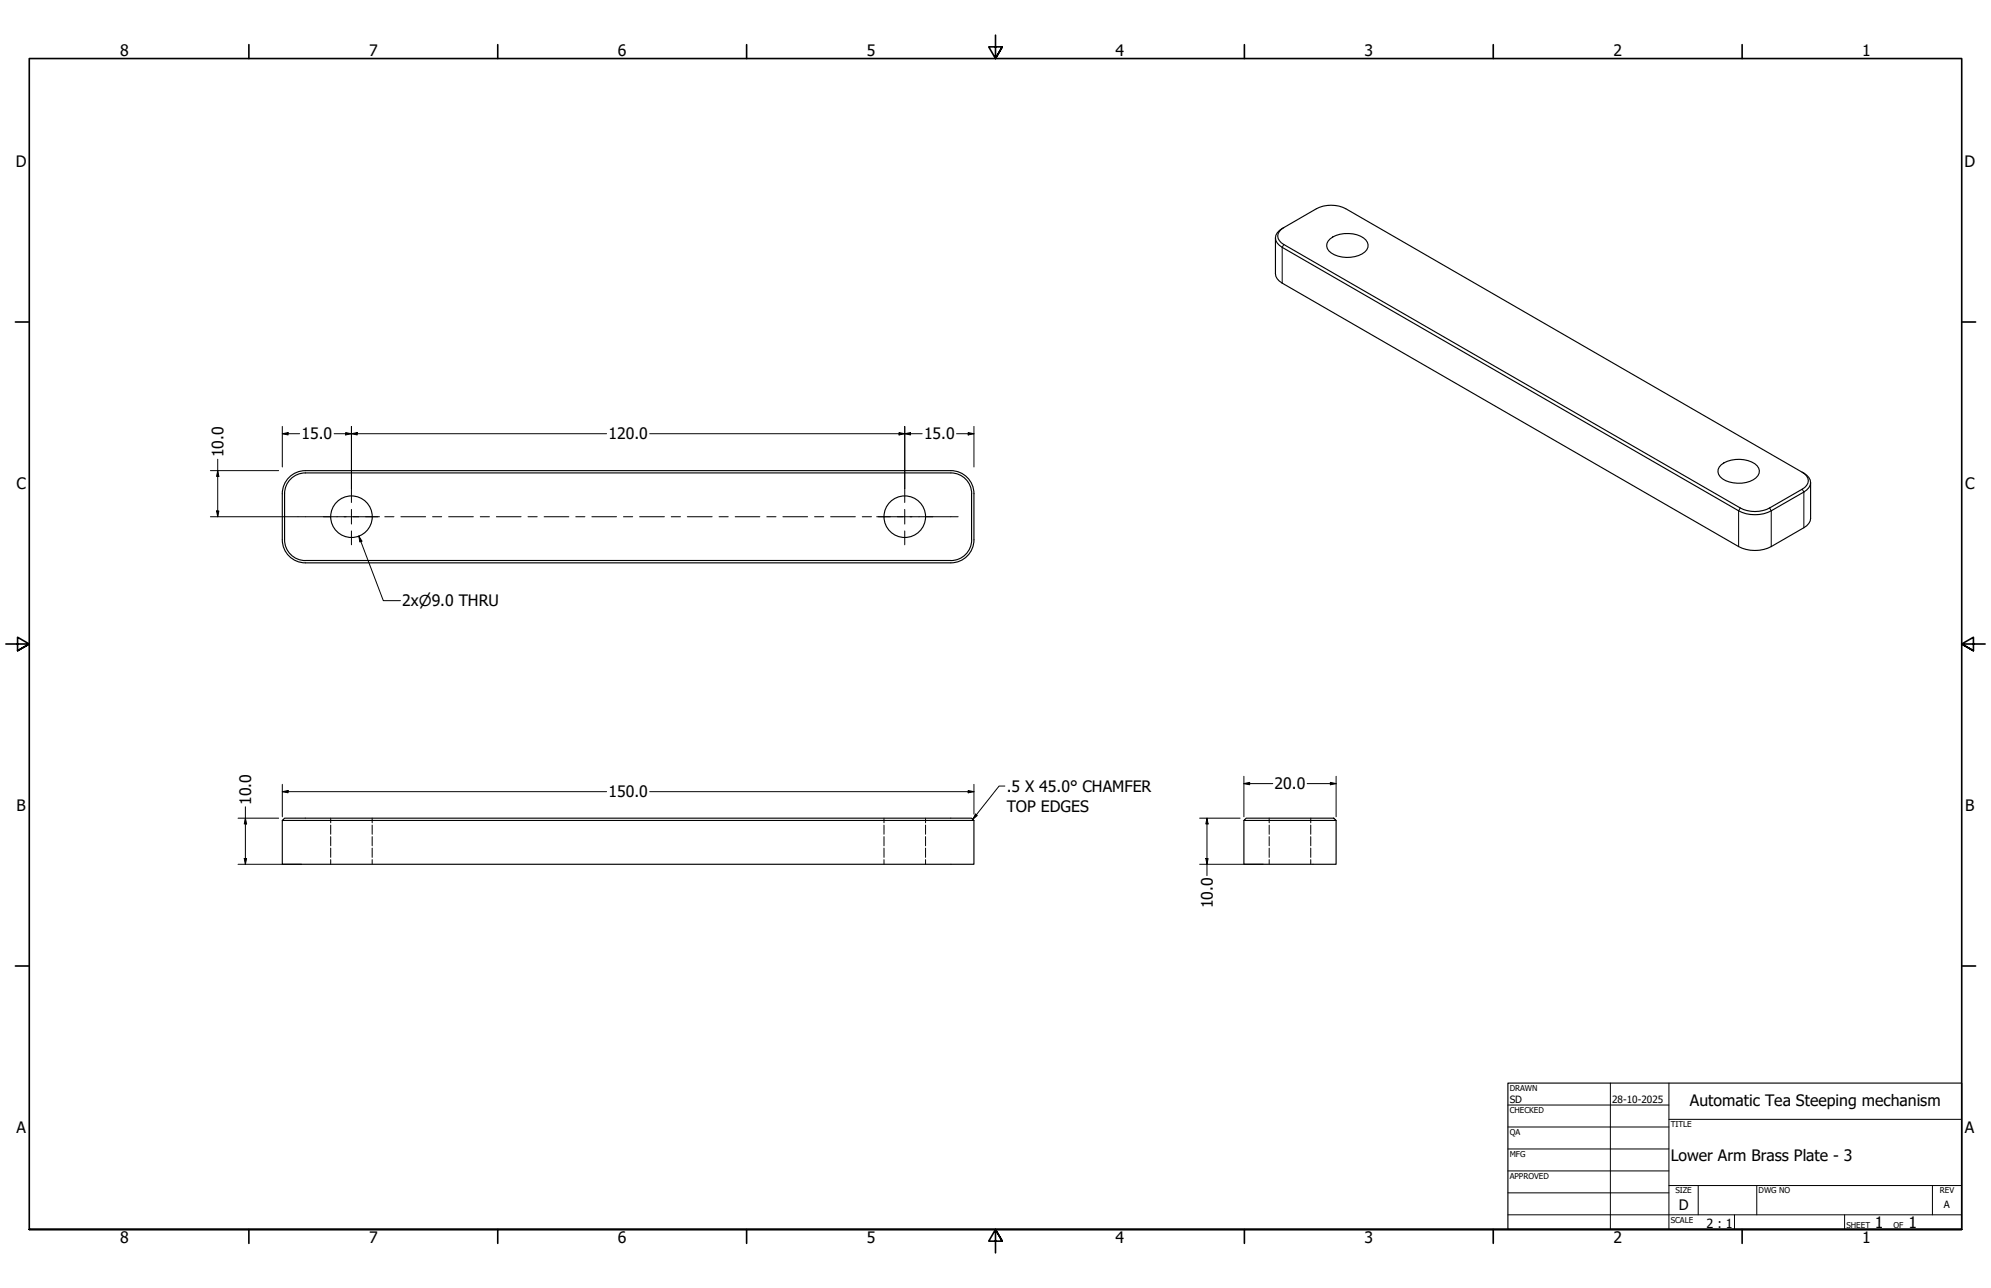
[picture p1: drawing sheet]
<svg xmlns="http://www.w3.org/2000/svg" width="864mm" height="559mm" viewBox="0 0 864 559" stroke-linecap="round" stroke-linejoin="round" font-family="sans-serif">
<!-- layer: Visible (ANSI) -->
<g fill="none" stroke="#000" stroke-width=".49">
<path d="M556.9 98.7a3.9 3.9 0 0 0-2.7 3.7 3.9 3.9 0 0 0 2.7 3.7l197.9 114.3a13.8 13.8 0 0 0 12.8 0l14.1-8.2a3.9 3.9 0 0 0 2.7-3.6 3.9 3.9 0 0 0-2.7-3.7M553.2 103.2v15.5a5.1 5.1 0 0 0 3 4.1l197.9 114.3a15.6 15.6 0 0 0 14.2 0l14.1-8.1a5.1 5.1 0 0 0 3-4.1v-15.5M554.9 100l16.1-9.4a14.1 14.1 0 0 1 12.7 0l198 114.3a4.6 4.6 0 0 1 2.9 6.7l-2.2 1.9-14.1 8.1a15.6 15.6 0 0 1-14.2 0l-197.9-114.3a4.2 4.2 0 0 1-1.3-7.3zM576.9 103.7a12.9 12.9 0 0 1 15.6 .4 3.7 3.7 0 0 1-1.7 6.1 13.3 13.3 0 0 1-14.4-1.3 3.4 3.4 0 0 1 .5-5.2zM412.4 204.2h-279.9a10 10 0 0 0-10.1 10v20a10 10 0 0 0 10 10h280M412.4 205.2h-279.9a9 9 0 0 0-9.1 9v20a9 9 0 0 0 9 9M412.5 205.2a9 9 0 0 1 9 9M412.5 204.2a10 10 0 0 1 10 10v20a10 10 0 0 1-10.1 10M421.4 214.2v20M746.6 201.6a13 13 0 0 1 15.6 .5 3.8 3.8 0 0 1-1.7 6 13.3 13.3 0 0 1-14.4-1.3 3.4 3.4 0 0 1 .5-5.2zM421.5 234.2a9 9 0 0 1-9.1 9M132.4 243.2h280"/>
<path d="M122.4 356v19h300.1v-19M123.4 355h298l1.1 1h-300.1zM539.5 356v19h40v-19M540.5 355h38l1 1h-40z"/>
<circle cx="152.5" cy="224.2" r="9"/>
<circle cx="392.4" cy="224.2" r="9"/>
</g>
<!-- layer: Hidden (ANSI) -->
<g fill="none" stroke="#000" stroke-width=".43">
<path d="M143.4 355v2M143.4 358v3.9M161.4 355v2M161.4 358v3.9M383.4 355v2M383.4 358v3.9M401.5 355v2M401.5 358v3.9M550.5 355v2M550.5 358v3.9M568.5 355v2M568.5 358v3.9"/>
<path d="M143.4 363v4M143.4 367.9v4.1M143.4 373v2M161.4 363v4M161.4 367.9v4.1M161.4 373v2M383.4 363v4M383.4 367.9v4.1M383.4 373v2M401.5 363v4M401.5 367.9v4.1M401.5 373v2"/>
<path d="M550.5 363v4M550.5 367.9v4.1M550.5 373v2M568.5 363v4M568.5 367.9v4.1M568.5 373v2"/>
</g>
<!-- layer: Visible Narrow (ANSI) -->
<path d="M556.9 106.1l-.7 1.2v15.5M781.7 212.2l.7 1.3v15.5M754.8 220.4l-.7 1.2v15.5M767.6 220.4l.7 1.2v15.5" fill="none" stroke="#000" stroke-width=".43"/>
<!-- layer: Border (ANSI) -->
<g fill="none" stroke="#000" stroke-width=".71">
<path d="M107.9 19.4v6M215.9 19.4v6M323.8 19.4v6M431.8 15.2v10.2l-2.9-5.1h5.8l-2.9 5.1 2.9-5.1M539.8 19.4v6M647.7 19.4v6M755.6 19.4v6M6.7 139.7h6M850.9 139.7h6M2.5 279.4h10.2l-5.1-2.9v5.8l5.1-2.9-5.1 2.9M861.1 279.4h-10.2l5.1-2.9v5.8l-5.1-2.9 5.1 2.9M6.7 419.1h6"/>
<path d="M850.9 419.1h6M12.7 533.4v-508h838.2v508h-838.2h838.2M107.9 533.4v6M215.9 533.4v6M323.8 533.4v6M434.7 538.5l-2.9-5.1 2.9 5.1h-5.8l2.9-5.1v10.2M539.8 533.4v6M647.7 533.4v6M755.6 533.4v6"/>
</g>
<!-- layer: Title (ANSI) -->
<g fill="none" stroke="#000" stroke-width=".43">
<path d="M654 479.4h69.9M698.5 469.9v63.5M723.9 469.9v63.5M654 488.9h69.9M654 498.5h69.9M723.9 485.6h127M654 508h69.9M654 517.5h69.9M723.9 514.3h127M736.6 514.3v12.7M762 514.3v12.7M838.2 514.3v12.7"/>
<path d="M654 527h196.9M752.3 527v6.4M800.1 527v6.4"/>
</g>
<path d="M654 469.9h196.9v63.5h-196.9z" fill="none" stroke="#000" stroke-width=".49"/>
<!-- layer: Centerline (ANSI) -->
<g fill="none" stroke="#000" stroke-width=".43">
<path d="M129.3 224.2h13.9M146.2 224.2h4M153.1 224.2h10.8M166.9 224.2h4M173.9 224.2h10.7M187.6 224.2h4M194.6 224.2h10.7M208.3 224.2h4M215.3 224.2h10.7M229 224.2h4M236 224.2h10.7M249.7 224.2h4"/>
<path d="M256.7 224.2h10.7M270.4 224.2h4M277.4 224.2h10.8M291.1 224.2h4.1M298.1 224.2h10.8M311.9 224.2h4M318.9 224.2h10.7M332.6 224.2h4M339.6 224.2h10.7M353.3 224.2h4M360.3 224.2h10.7M374 224.2h4"/>
<path d="M381 224.2h10.7M394.7 224.2h4M401.7 224.2h13.9"/>
</g>
<!-- layer: Center Mark (ANSI) -->
<path d="M152.4 212v6M392.4 212v6M140.3 224.2h6M149.3 224.2h6.3M152.4 221v6.4M152.4 230.4v6M158.6 224.2h6M380.3 224.2h6M389.3 224.2h6.3M392.4 221v6.4M392.4 230.4v6M398.6 224.2h6" fill="none" stroke="#000" stroke-width=".43"/>
<!-- layer: Dimension (ANSI) -->
<g fill="none" stroke="#000" stroke-width=".43">
<path d="M94.4 199.2v25M122.4 188.2l2.6-.5v1zM122.4 188.2h7.6M122.4 185v17.6M144.9 188.2h118.2M149.9 187.7l2.5 .5-2.5 .5zM152.4 188.2l2.5-.5v1zM152.4 185v27M281.8 188.2h118.2M390 187.7l2.4 .5-2.4 .5zM392.4 188.2l2.5-.5v1zM392.4 185v27"/>
<path d="M414.9 188.2h7.6M419.9 187.7l2.6 .5-2.6 .5zM422.5 185v17.6M91.3 204.2h29.6M94.4 204.2l.5 2.5h-1zM91.3 224.2h38M93.9 221.7h1l-.5 2.5zM539.5 340l2.5-.6v1.1zM539.5 340h12.6M539.5 336.8v17.6M567 340h12.5M577 339.4l2.5 .6-2.5 .5z"/>
<path d="M579.5 336.8v17.6M103.3 355h17.6M106.4 355l.6 2.5h-1.1zM106.4 350v25M122.4 343.5l2.6-.5v1zM122.4 340.3v14.1M122.4 343.5h140.7M281.8 343.5h140.7M419.9 343l2.6 .5-2.6 .5zM422.5 340.3v12.9M520.3 355h17.6M523.5 355l.5 2.5h-1z"/>
<path d="M523.5 355v24.9M103.3 375h27.5M105.9 372.5h1.1l-.6 2.5zM520.3 375h27.6M523 372.5h1l-.5 2.5z"/>
</g>
<g fill="#000">
<path d="M122.4 188.2l2.6-.5v1z" fill-rule="evenodd"/>
<path d="M149.9 187.7l2.5 .5-2.5 .5z" fill-rule="evenodd"/>
<path d="M152.4 188.2l2.5-.5v1z" fill-rule="evenodd"/>
<path d="M390 187.7l2.4 .5-2.4 .5z" fill-rule="evenodd"/>
<path d="M392.4 188.2l2.5-.5v1z" fill-rule="evenodd"/>
<path d="M419.9 187.7l2.6 .5-2.6 .5z" fill-rule="evenodd"/>
<path d="M94.4 204.2l.5 2.5h-1z" fill-rule="evenodd"/>
<path d="M93.9 221.7h1l-.5 2.5z" fill-rule="evenodd"/>
<path d="M539.5 340l2.5-.6v1.1z" fill-rule="evenodd"/>
<path d="M106.4 355l.6 2.5h-1.1z" fill-rule="evenodd"/>
<path d="M122.4 343.5l2.6-.5v1z" fill-rule="evenodd"/>
<path d="M419.9 343l2.6 .5-2.6 .5z" fill-rule="evenodd"/>
<path d="M523.5 355l.5 2.5h-1z" fill-rule="evenodd"/>
<path d="M577 339.4l2.5 .6-2.5 .5z" fill-rule="evenodd"/>
<path d="M105.9 372.5h1.1l-.6 2.5z" fill-rule="evenodd"/>
<path d="M523 372.5h1l-.5 2.5z" fill-rule="evenodd"/>
</g>
<!-- layer: Symbol (ANSI) -->
<path d="M155.6 232.6l1.4 2.2-.9 .3zM155.6 232.6l10.7 28h7.4M423.1 353.2l.8 .6-1.9 1.7zM435.9 341h-2.5l-11.4 14.5" fill="none" stroke="#000" stroke-width=".43"/>
<g fill="#000">
<path d="M155.6 232.6l1.4 2.2-.9 .3z" fill-rule="evenodd"/>
<path d="M423.1 353.2l.8 .6-1.9 1.7z" fill-rule="evenodd"/>
</g>
<g font-size="6.8">
<text x="52.1" y="24.4">8</text>
<text x="160.1" y="24.4">7</text>
<text x="268" y="24.4">6</text>
<text x="376" y="24.4">5</text>
<text x="483.9" y="24.4">4</text>
<text x="591.9" y="24.4">3</text>
<text x="699.8" y="24.4">2</text>
<text x="807.8" y="24.4">1</text>
<text x="6.8" y="72.4">D</text>
<text x="852.1" y="72.4">D</text>
<text x="130.8" y="190.7">15.0</text>
<text x="263.9" y="190.7">120.0</text>
<text x="400.8" y="190.7">15.0</text>
<text x="96.9" y="198.4" transform="rotate(-90 96.9 198.4)">10.0</text>
<text x="7.1" y="212.1">C</text>
<text x="852.3" y="212.1">C</text>
<text x="174.5" y="263.1">2x⌀9.0 THRU</text>
<text x="263.9" y="346">150.0</text>
<text x="436.7" y="343.5">.5 X 45.0° CHAMFER</text>
<text x="552.9" y="342.5">20.0</text>
<text x="7.2" y="351.8">B</text>
<text x="108.9" y="349.2" transform="rotate(-90 108.9 349.2)">10.0</text>
<text x="436.7" y="352.3">TOP EDGES</text>
<text x="852.4" y="351.8">B</text>
<text x="526" y="394" transform="rotate(-90 526 394)">10.0</text>
<text x="733" y="479.7">Automatic Tea Steeping mechanism</text>
<text x="7.1" y="491.5">A</text>
<text x="852.3" y="491.5">A</text>
<text x="724.7" y="503.6">Lower Arm Brass Plate - 3</text>
<text x="813.3" y="532.6">1</text>
<text x="827.8" y="532.6">1</text>
<text x="52.1" y="539.4">8</text>
<text x="160.1" y="539.4">7</text>
<text x="268" y="539.4">6</text>
<text x="376" y="539.4">5</text>
<text x="483.9" y="539.4">4</text>
<text x="591.9" y="539.4">3</text>
<text x="699.8" y="539.4">2</text>
<text x="807.8" y="539.4">1</text>
</g>
<text font-size="6.3" x="728.1" y="524.9">D</text>
<text font-size="5.5" x="740.2" y="532.6">2 : 1</text>
<g font-size="4.3">
<text x="654.8" y="478.6">SD</text>
<text x="699.3" y="478.6">28-10-2025</text>
<text x="843.2" y="524.2">A</text>
</g>
<g font-size="3.5">
<text x="654.8" y="473.2">DRAWN</text>
<text x="654.8" y="482.8">CHECKED</text>
<text x="724.7" y="488.9">TITLE</text>
<text x="654.8" y="492.3">QA</text>
<text x="654.8" y="501.8">MFG</text>
<text x="654.8" y="511.4">APPROVED</text>
<text x="726.7" y="517.7">SIZE</text>
<text x="762.8" y="517.7">DWG NO</text>
<text x="841.4" y="517.7">REV</text>
<text x="724.7" y="530.4">SCALE</text>
<text x="800.9" y="532.6">SHEET</text>
<text x="821.3" y="532.6">OF</text>
</g>
</svg>
